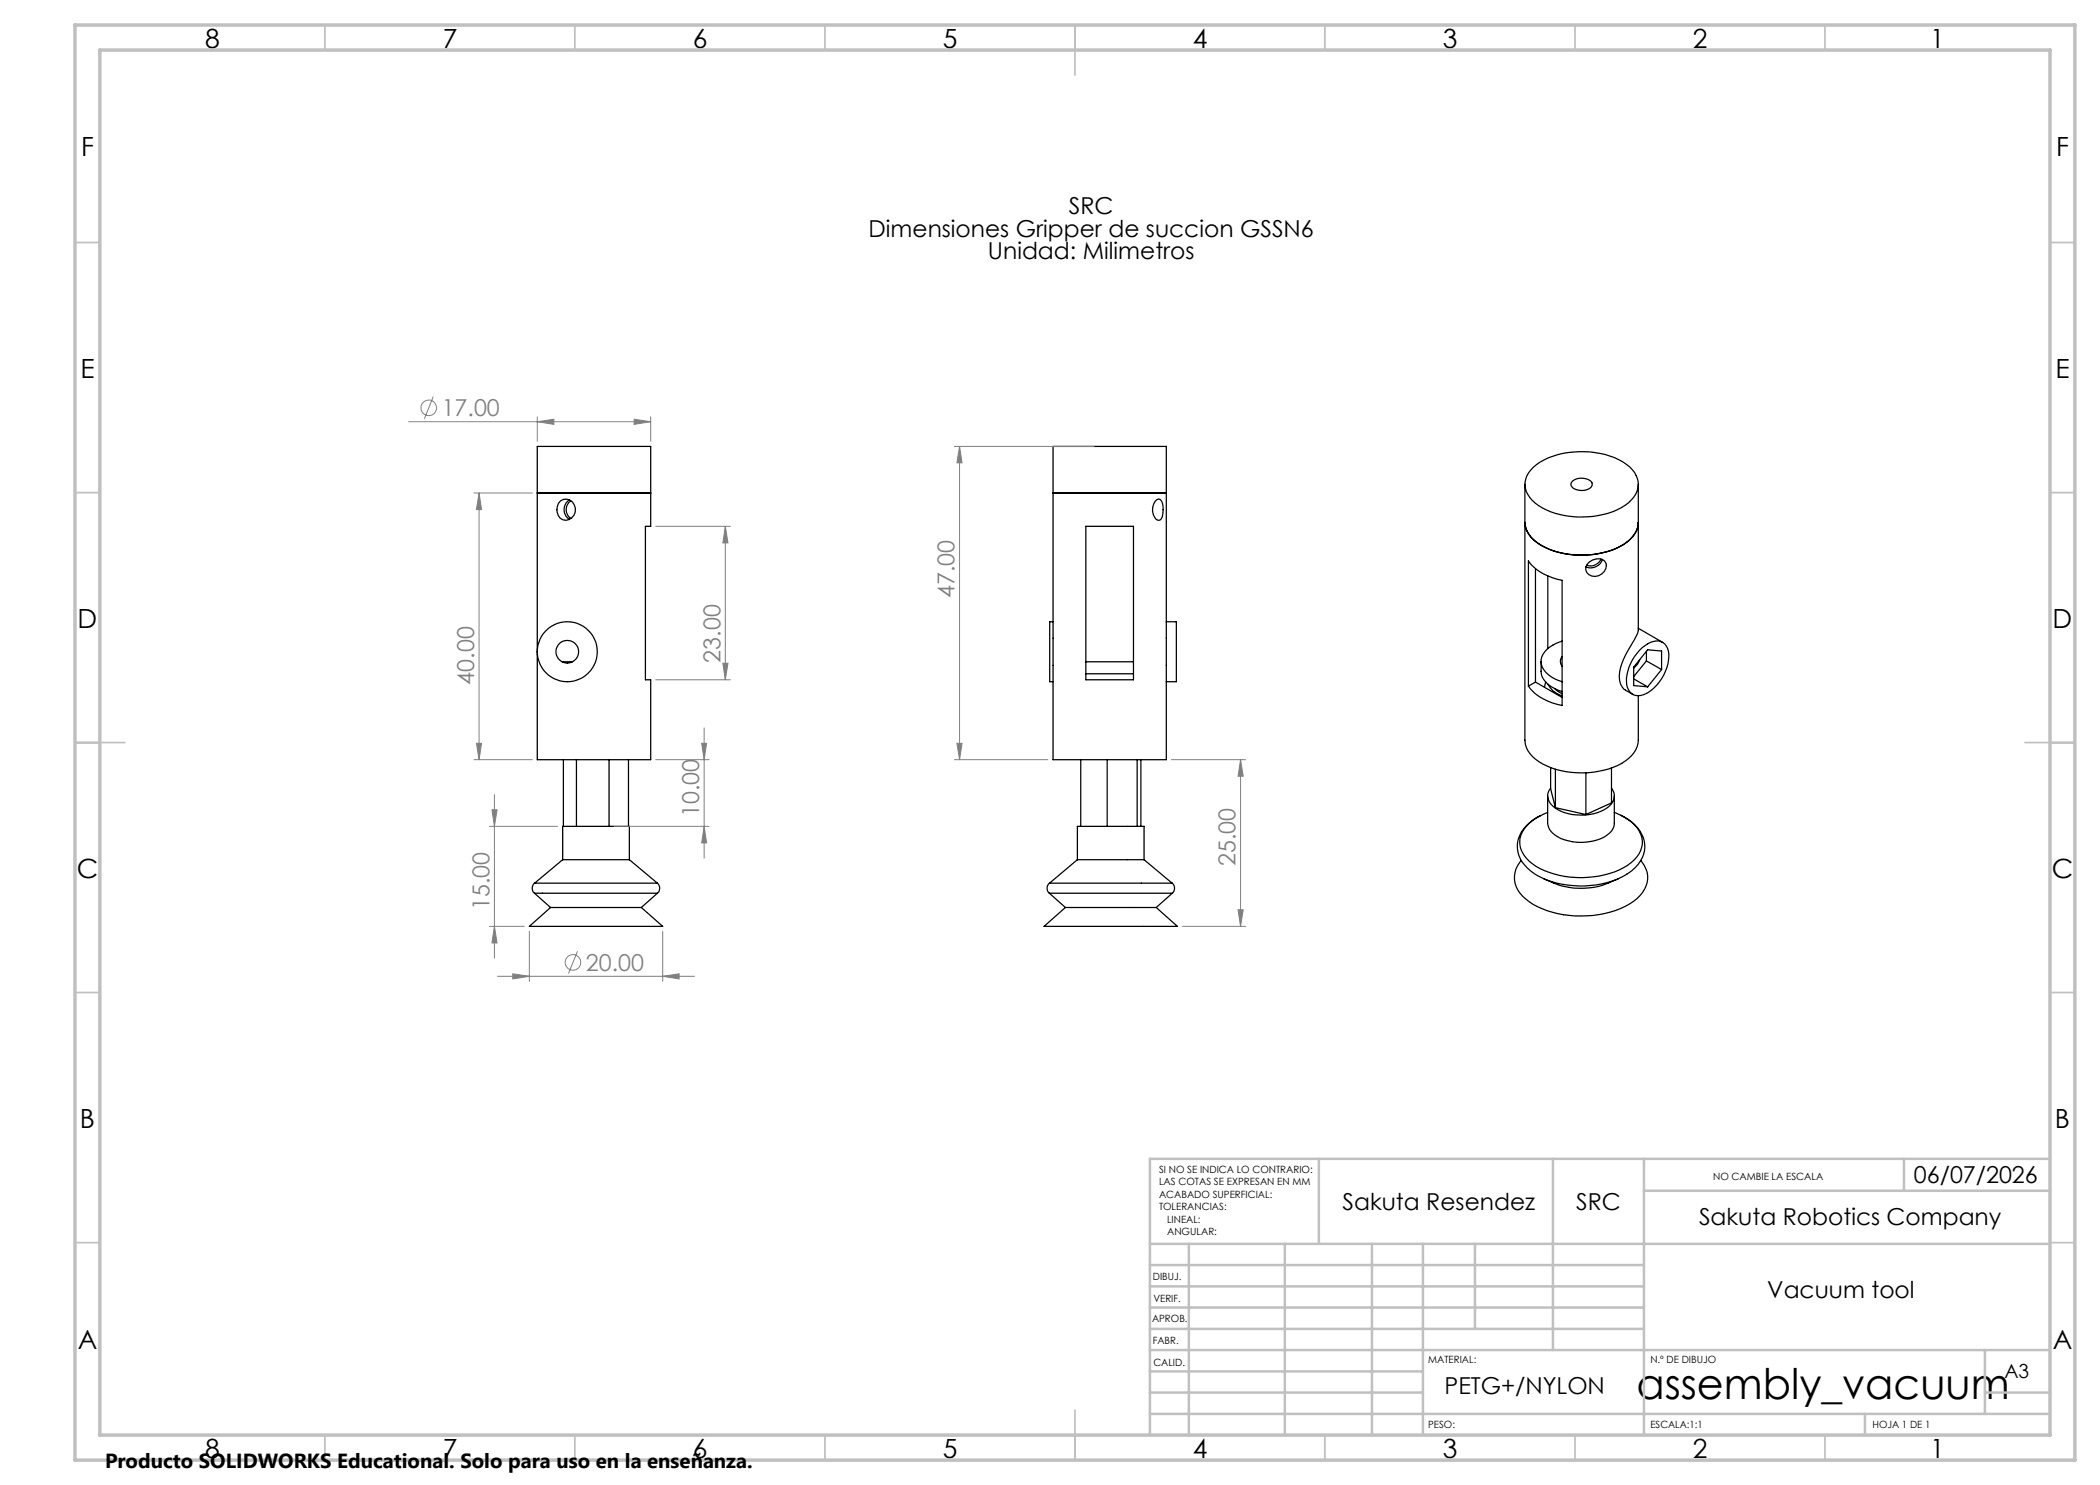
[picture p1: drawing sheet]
<svg xmlns="http://www.w3.org/2000/svg" width="420mm" height="297mm" viewBox="0 0 420 297" stroke-linecap="round" stroke-linejoin="round" font-family="sans-serif">
<g fill="none" stroke="#000" stroke-width=".25">
<path d="M107.5 89.3h22.6v16h-1v30.7h1v15.9h-22.6zM107.5 98.6h22.6zM113.9 100a2.29 2.29 0 0 0 0 3.9M210.6 89.3h22.7v62.6h-22.7zM210.6 98.6h22.7zM305 96.9v51.1a5.3 5.3 0 0 0 2.8 4.3 17.3 17.3 0 0 0 17.3-.1 5.2 5.2 0 0 0 2.6-4.2v-8.9M306.7 93.4a15.5 15.5 0 0 1 12.3-2.9 11.5 11.5 0 0 1 7.9 4 4.4 4.4 0 0 1-1.2 6.1 16.5 16.5 0 0 1-12.6 2.5 10.6 10.6 0 0 1-7.5-4.2 4.2 4.2 0 0 1 1.1-5.5zM314.4 96.4a2.86 2.86 0 0 1 4 .2 1.15 1.15 0 0 1-1.1 1.4 2.8 2.8 0 0 1-3-.8l-.1-.5zM327.7 96.9v29.2l-.4 1.1a32.3 32.3 0 0 0-3.2 6.4 3.9 3.9 0 0 0 1 4.4M112.1 100.2a2.03 2.03 0 0 1 2.8 .6 2.03 2.03 0 0 1-.6 2.8 1.78 1.78 0 0 1-2 .2 1.78 1.78 0 0 1-.9-1.9l.3-1.3zM114.2 100.2a2.07 2.07 0 0 0 0 3.5M217.2 105.3h9.5v30.7h-9.5z"/>
<path d="M231 100.3l.7-.5a1.47 1.47 0 0 1 .9 1.6 3.6 3.6 0 0 1-.6 2.6 1.18 1.18 0 0 1-1.4-1.1 3.1 3.1 0 0 1 .4-2.6zM305 104.5a5.7 5.7 0 0 0 3.4 4.7 17.9 17.9 0 0 0 15.9-.1 5.7 5.7 0 0 0 3.4-4.6 5.7 5.7 0 0 1-3.7 4.8 17.8 17.8 0 0 1-15.9-.3 5.7 5.7 0 0 1-3.1-4.5zM305.7 112.2a10.1 10.1 0 0 0 6.7 3.9v25a10.9 10.9 0 0 1-6.7-3.9zM307.1 113.7v22.7M309.6 115.2v14.5M317.9 112.4a2.09 2.09 0 0 1 3.3 .3 2.22 2.22 0 0 1-1.2 2.3 2.22 2.22 0 0 1-2.6-.5 1.58 1.58 0 0 1 .5-2.1zM320.2 111.8a2.22 2.22 0 0 1-2.8 1.2M320.5 111.9a2.46 2.46 0 0 1-3.3 1.5M112.4 132.4h2.1M210.6 124.4h-.7v11.9h.7M217.2 134.8h9.5M217.2 132.4h9.5"/>
<path d="M233.3 124.4h2v11.9h-2M307.1 136.4l-1.4 .8M307.1 136.4l5.3 3.1M308.2 132.3a7.2 7.2 0 0 0 .3 3.2 6.2 6.2 0 0 0 3.9 2.8M309.1 136.3l-.2 1.1M309.6 136.9a4.6 4.6 0 0 0 2.8 2.3M310.9 137.7l1.5 1M312.4 128.2a5.6 5.6 0 0 0-4.2 3.7 4.1 4.1 0 0 0 2.7 3.8l1.5 .7M312.4 131.3a1.56 1.56 0 0 0 0 2M325.1 138l1.4 .8M326.7 135.8l2.8 1.6M327.7 125.7l4.8 2.8"/>
<path d="M327.9 130.1a4.5 4.5 0 0 1 4.2-1.8 3.1 3.1 0 0 1 1.6 3.8 9 9 0 0 1-5 6.9 2.45 2.45 0 0 1-3.4-2.7 9 9 0 0 1 2.6-6.2zM327.9 131.9l-.4 1-.8 .7M329.3 130.3v1.9M329.3 132.2l-2.6 3.1M329.3 132.2l3 1.7M332.3 133.9v-3.7l-2.8-.2-2.8 3.4v3.7l2.8 .3M332.3 133.9l-2.8 3.5M112.7 151.9v13.4M115.3 151.9v13.4M121.8 151.9v13.4M125.7 151.9v13.4M216.1 151.9v13.4"/>
<path d="M221.4 151.9v13.4M227.4 151.9v13.4M228.2 151.9v13.4M309.5 159.2v5.4a3.7 3.7 0 0 0 2.7 3.1 10.3 10.3 0 0 0 9.2-.7 2.88 2.88 0 0 0 1.5-2.4v-5.4M310.1 157.6a2.56 2.56 0 0 0 .9 4 10 10 0 0 0 10.9-.4 2.52 2.52 0 0 0 .4-3.6M310.1 153.5v4.3l1 3.7M311.1 153.8v7.7M317.2 154.5v8.4M322.3 153.6v7l-5.1 2.3M106.9 178.6h24.6M106.9 178.6l3.2 2.9M106.9 176.6a1.3 1.3 0 0 0 0 2"/>
<path d="M106.9 176.6h24.6M112.5 171.9h13.4M112.5 171.9v-6.6h13.4v6.6M112.5 171.9l-5.6 4.7M125.9 171.9l5.6 4.7M131.5 176.6a1.33 1.33 0 0 1 0 2M131.5 178.6l-3.2 2.9M209.9 178.6h24.6M209.9 178.6l3.2 2.9M209.9 176.6a1.3 1.3 0 0 0 0 2M209.9 176.6h24.5M215.5 171.9h13.3"/>
<path d="M215.5 171.9v-6.6h13.3v6.6M215.5 171.9l-5.6 4.7M228.8 171.9l5.6 4.7M234.4 176.6a1.3 1.3 0 0 1 .1 2M234.5 178.6l-3.3 2.9M308.1 163.2a7.4 7.4 0 0 0-4.6 5.9 6.7 6.7 0 0 0 3.5 5.7M308.8 175.8a15.5 15.5 0 0 0 14.9 0M309.5 162.5a8.7 8.7 0 0 0-5.3 4.6 4.7 4.7 0 0 0 1.6 5.1 16 16 0 0 0 10.6 3.3 15.9 15.9 0 0 0 10.4-3.5 4.7 4.7 0 0 0-.5-7.6l-1.5-1-1.9-.9M311.1 161.5l6.1 1.4M324.2 163.1a7.4 7.4 0 0 1 4.8 6.4 6.8 6.8 0 0 1-3.6 5.3M325.4 174.8a18.9 18.9 0 0 1-18.3 .1M328.2 172.1a5.1 5.1 0 0 1-.8 7.6 18.5 18.5 0 0 1-13.5 3.4 15.7 15.7 0 0 1-9.4-3.9 5 5 0 0 1-.3-7.1"/>
<path d="M110.1 181.5l-4.2 3.8h26.6l-4.2-3.8M110.1 181.5h18.2M213.1 181.5l-4.3 3.8h26.7l-4.3-3.8M213.1 181.5h18.1"/>
<circle cx="113.5" cy="130.3" r="6"/>
<circle cx="113.5" cy="130.3" r="2.27"/>
</g>
<g fill="none" stroke="#808080" stroke-width=".2">
<path d="M86.6 79.3l-1.7 4.5M81.7 84.3h48.4M94.8 98.6h11.7M95.8 98.6l.5 3.3h-1zM95.8 98.6v53.3M107.5 84.3l3.3-.4v1zM107.5 83.4v4.9M126.8 83.9l3.3 .4-3.3 .6zM130.1 83.4v4.9M190.9 89.3h27.9M191.9 89.3l.5 3.3h-1zM191.9 89.3v62.6"/>
<path d="M131.1 105.3h15M145.1 105.3l.5 3.3h-1zM145.1 105.3v30.7M131.1 136h15M144.6 132.6h1l-.5 3.4zM94.8 151.9h11.7M95.3 148.7h1l-.5 3.2zM98.9 158.9v32.7M131.1 151.9h10.7M140.3 148.7h1l-.5 3.2zM140.8 145.6v26M190.9 151.9h18.7"/>
<path d="M191.4 148.7h1l-.5 3.2zM234.3 151.9h14.8M248.1 151.9l.5 3.4h-1zM248.1 151.9v33.4M97.9 165.3h13.6M98.4 162h1l-.5 3.3zM122.8 165.3h19M140.8 165.3l.5 3.3h-1zM97.9 185.3h6.9M98.9 185.3l.5 3.3h-1zM99.5 195.3h39.4M102.6 194.8l3.3 .5-3.3 .5z"/>
<path d="M105.9 186.3v10M115.5 190.2l-1.8 4.5M132.5 195.3l3.3-.5v1zM132.5 186.3v10M236.5 185.3h12.6M247.6 182h1l-.5 3.3z"/>
<circle cx="85.7" cy="81.6" r="1.56"/>
<circle cx="114.6" cy="192.5" r="1.56"/>
</g>
<g fill="none" stroke="#c0c0c0" stroke-width=".35">
<path d="M65 5v5M115 5v5M165 5v5M215 5v10M265 5v5M315 5v5M365 5v5M15 48.5h5M410 48.5h5M15 98.5h5M410 98.5h5M15 148.5h10"/>
<path d="M405 148.5h10M15 198.5h5M410 198.5h5M15 248.5h5M410 248.5h5M65 287v5M115 287v5M165 287v5M215 282v10M265 287v5M315 287v5M365 287v5"/>
</g>
<g fill="none" stroke="#c0c0c0" stroke-width=".5">
<path d="M263.8 231.8v17M310.6 231.8v38.2M328.8 231.8v55.2M328.8 238.2h81.2M380.8 231.8v6.4M410 231.8h-180v55.2M230 248.8h180M230 257.3h98.8M230 253h98.8M237.8 248.8v38.2M257 248.8v38.2M274.4 248.8v38.2"/>
<path d="M284.6 248.8v38.2M295 248.8v17M230 265.8h98.8M230 261.5h98.8M230 278.5h54.6M230 274.3h54.6M230 270h180M397 278.5h13M397 270v12.8M230 282.8h180M373 282.8v4.2"/>
</g>
<path d="M15 5h400v287h-400zM20 10h390v277h-390z" fill="none" stroke="#c0c0c0" stroke-width=".7"/>
<g fill="#808080">
<path d="M107.5 84.3l3.3-.4v1zM126.8 83.9l3.3 .4-3.3 .6z"/>
<path d="M140.8 165.3l.5 3.3h-1zM140.3 148.7h1l-.5 3.2z"/>
<path d="M98.9 185.3l.5 3.3h-1zM98.4 162h1l-.5 3.3z"/>
<path d="M191.4 148.7h1l-.5 3.2zM191.9 89.3l.5 3.3h-1zM247.6 182h1l-.5 3.3zM248.1 151.9l.5 3.4h-1z"/>
<path d="M144.6 132.6h1l-.5 3.4zM145.1 105.3l.5 3.3h-1zM95.8 98.6l.5 3.3h-1zM95.3 148.7h1l-.5 3.2z"/>
<path d="M102.6 194.8l3.3 .5-3.3 .5zM132.5 195.3l3.3-.5v1z"/>
</g>
<text font-size="8.5" x="327.3" y="279.7">assembly_vacuum</text>
<g font-size="5.3">
<text x="41" y="9.5">8</text>
<text x="88.5" y="9.5">7</text>
<text x="138.5" y="9.5">6</text>
<text x="188.5" y="9.5">5</text>
<text x="238.5" y="9.5">4</text>
<text x="288.5" y="9.5">3</text>
<text x="338.5" y="9.5">2</text>
<text x="386" y="9.5">1</text>
<text x="16.2" y="31.3">F</text>
<text x="411.2" y="31.3">F</text>
<text x="16.1" y="75.5">E</text>
<text x="411.1" y="75.5">E</text>
<text x="15.5" y="125.5">D</text>
<text x="410.5" y="125.5">D</text>
<text x="15.4" y="175.5">C</text>
<text x="410.4" y="175.5">C</text>
<text x="16" y="225.5">B</text>
<text x="411" y="225.5">B</text>
<text x="15.5" y="269.8">A</text>
<text x="410.5" y="269.8">A</text>
<text x="41" y="291.5">8</text>
<text x="88.5" y="291.5">7</text>
<text x="138.5" y="291.5">6</text>
<text x="188.5" y="291.5">5</text>
<text x="238.5" y="291.5">4</text>
<text x="288.5" y="291.5">3</text>
<text x="338.5" y="291.5">2</text>
<text x="386" y="291.5">1</text>
</g>
<g font-size="4.7">
<text x="173.7" y="47.3">Dimensiones Gripper de succion GSSN6</text>
<text x="213.8" y="42.8">SRC</text>
<text x="197.6" y="51.8">Unidad: Milimetros</text>
<text x="382.8" y="236.6">06/07/2026</text>
<text x="268.5" y="241.9">Sakuta Resendez</text>
<text x="315.2" y="241.9">SRC</text>
<text x="339.8" y="244.9">Sakuta Robotics Company</text>
<text x="353.5" y="259.6">Vacuum tool</text>
<text x="288.9" y="278.7">PETG+/NYLON</text>
</g>
<g font-size="4.7" fill="#808080">
<text x="88.3" y="83.3">17.00</text>
<text x="190.9" y="119.7" transform="rotate(-90 190.9 119.7)">47.00</text>
<text x="94.8" y="136.9" transform="rotate(-90 94.8 136.9)">40.00</text>
<text x="144.1" y="132.5" transform="rotate(-90 144.1 132.5)">23.00</text>
<text x="139.8" y="163.4" transform="rotate(-90 139.8 163.4)">10.00</text>
<text x="247.1" y="173.2" transform="rotate(-90 247.1 173.2)">25.00</text>
<text x="97.9" y="182" transform="rotate(-90 97.9 182)">15.00</text>
<text x="117.2" y="194.2">20.00</text>
</g>
<text font-size="4.1" x="21" y="293.7">Producto SOLIDWORKS Educational. Solo para uso en la enseñanza.</text>
<text font-size="3.9" x="400.9" y="275.5">A3</text>
<g font-size="2">
<text x="231.8" y="234.6">SI NO SE INDICA LO CONTRARIO:</text>
<text x="231.8" y="237.1">LAS COTAS SE EXPRESAN EN MM</text>
<text x="231.8" y="239.6">ACABADO SUPERFICIAL:</text>
<text x="342.6" y="236">NO CAMBIE LA ESCALA</text>
<text x="231.8" y="242.1">TOLERANCIAS:</text>
<text x="233.4" y="244.6">LINEAL:</text>
<text x="233.4" y="247.1">ANGULAR:</text>
<text x="230.6" y="256.1">DIBUJ.</text>
<text x="230.7" y="260.3">VERIF.</text>
<text x="230.4" y="264.4">APROB.</text>
<text x="230.5" y="268.8">FABR.</text>
<text x="230.7" y="273.1">CALID.</text>
<text x="285.6" y="272.5">MATERIAL:</text>
<text x="330.1" y="272.5">N.º DE DIBUJO</text>
<text x="285.6" y="285.5">PESO:</text>
<text x="330.1" y="285.6">ESCALA:1:1</text>
<text x="374.5" y="285.6">HOJA 1 DE 1</text>
</g>
</svg>
